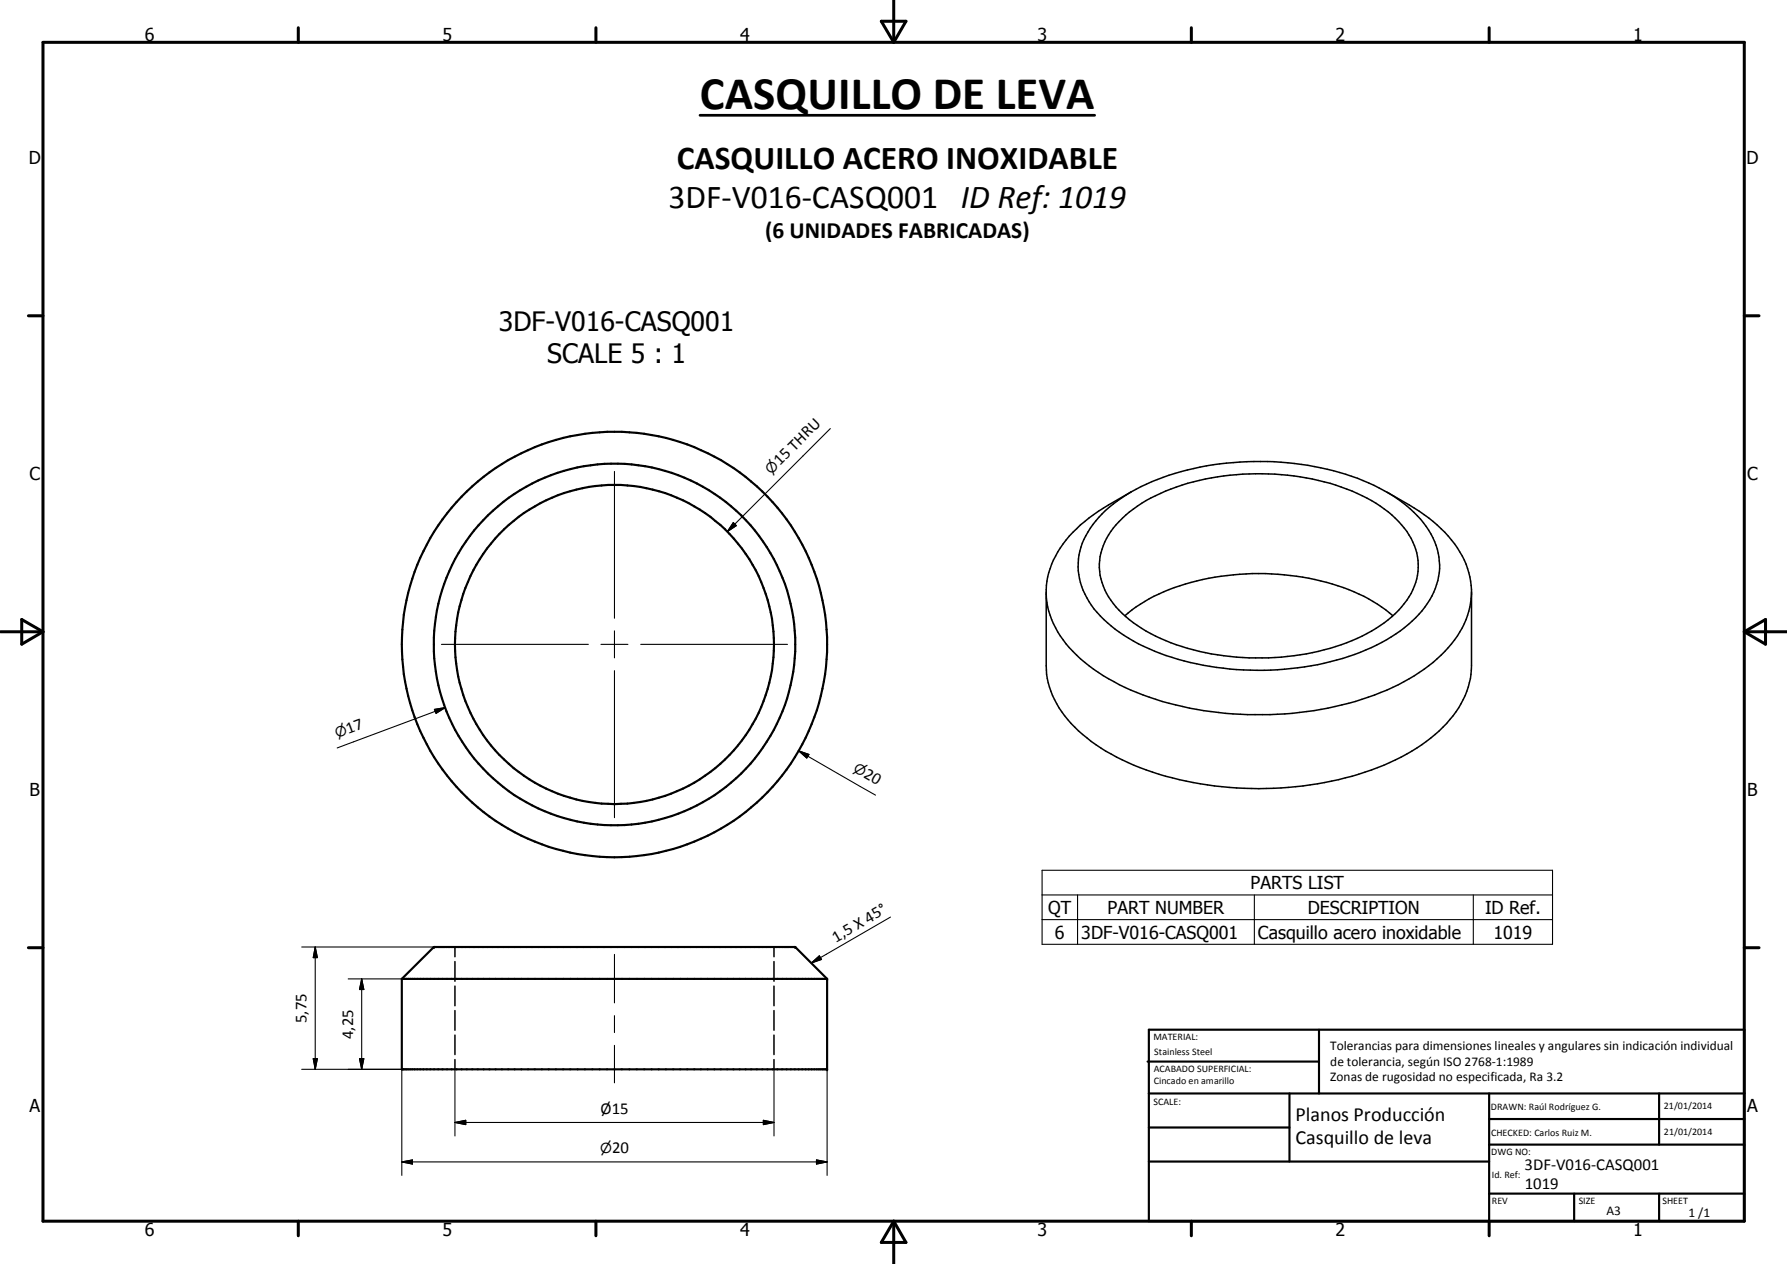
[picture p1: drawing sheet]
<svg xmlns="http://www.w3.org/2000/svg" width="420mm" height="297mm" viewBox="0 0 420 297" stroke-linecap="round" stroke-linejoin="round" font-family="sans-serif">
<g fill="none" stroke="#000" stroke-width=".51">
<path d="M94.5 230v21.3h100v-21.3M94.5 230l7.5-7.5h85l7.5 7.5M94.5 230h100M269.8 249.5h40.3M270.1 242h140v45h-140zM270.1 257h140M303.2 257v16M310.1 242v15M350.1 257v30M390.1 257v12M270.1 265h33.1M270.1 273h80"/>
<path d="M350.1 269h60M350.1 263h60M350.1 280.5h60M370.1 280.5v6.5M390.1 280.5v6.5"/>
<circle cx="144.5" cy="151.5" r="37.5"/>
<circle cx="144.5" cy="151.4" r="42.5"/>
<circle cx="144.5" cy="151.4" r="50"/>
</g>
<g fill="#000">
<circle cx="102" cy="222.5" r=".25"/>
<circle cx="187" cy="222.5" r=".25"/>
<circle cx="194.5" cy="230" r=".25"/>
<circle cx="194.5" cy="251.3" r=".25"/>
</g>
<g fill="none" stroke="#000" stroke-width=".35">
<path d="M265.9 115.6l-5.3 3.1a31.8 31.8 0 0 0-12.9 12.9l-1.1 3-.6 3v18.9a21.6 21.6 0 0 0 8.5 16.1 54.9 54.9 0 0 0 24.4 11 81.8 81.8 0 0 0 46.5-3.8 39.4 39.4 0 0 0 16.9-12.5 19.1 19.1 0 0 0 3.7-10.8v-17.9a20.6 20.6 0 0 0-7.2-14.4l-1.8-1.6-3.3-2.5-7.7-4.5M246 139.6a21.8 21.8 0 0 0 8 15.2 53 53 0 0 0 24.1 11.2 80.7 80.7 0 0 0 48-3.8 39.1 39.1 0 0 0 15.9-11.8 19 19 0 0 0 4-10.8M259.1 120.8a39.8 39.8 0 0 1 17.2-9.5 69.1 69.1 0 0 1 45.5 2.2 30.3 30.3 0 0 1 14.6 11.9 15.3 15.3 0 0 1-2.1 18.2 36.5 36.5 0 0 1-15.8 10.2 69.4 69.4 0 0 1-47-.8 32.3 32.3 0 0 1-15.4-11.6 15.3 15.3 0 0 1 1.5-19zM263.1 122.6a33.8 33.8 0 0 1 14.8-8.6 61.8 61.8 0 0 1 40 1.4 28.4 28.4 0 0 1 12.9 9.5 13.7 13.7 0 0 1-1.3 17.8 34.3 34.3 0 0 1-16.8 9.7 60.1 60.1 0 0 1-41-2.9 25.3 25.3 0 0 1-12-10.9 14 14 0 0 1 3.4-16zM264.5 144.7a42.5 42.5 0 0 1 21.2-9.1 59.7 59.7 0 0 1 35 4.5l3.2 1.9 3.6 2.7M107 222.5v2.3M107 226v4.6M107 231.7v4.6M107 237.5v4.6M182 222.5v2.3M182 226v4.6M182 231.7v4.6"/>
<path d="M182 237.5v4.6M107 243.2v4.6M107 249v2.3M182 243.2v4.6M182 249v2.3"/>
</g>
<g fill="none" stroke="#000" stroke-width=".71">
<path d="M10.1 9.9h400v277.1h-400zM70.1 6.5v3.4M140.1 6.5v3.4M207.2 5h5.8l-2.9 4.9zM210.1 0v9.9M280.1 6.5v3.4M350.1 6.5v3.4M6.7 74.2h3.4M410.1 74.2h3.5M.1 148.5h10M5.1 145.6l5 2.9-5 2.9zM410.1 148.5h10"/>
<path d="M410.1 148.5l5-2.9v5.8zM6.7 222.7h3.4M410.1 222.7h3.5M70.1 287v3.4M140.1 287v3.4M210.1 287v10M210.1 287l2.9 5h-5.8zM280.1 287v3.4M350.1 287v3.4"/>
</g>
<g fill="none" stroke="#000" stroke-width=".25">
<path d="M144.5 110.8v34.5M195.2 100.7l-24.2 24.2M172.4 122.8l.7 .7-2.1 1.4zM103.8 151.4h34.5M141.3 151.4h6.3M144.5 148.3v6.3M144.5 157.6v34.6M150.7 151.4h34.5M102.1 166.7l2.6-.4-2.2 1.3zM104.7 166.3l-25.4 9.5M187.8 176.4l2.4 .9-.5 .8zM187.8 176.4l18.1 10.5"/>
<path d="M209.4 215.5l-18.7 10.8M245 204.5h120v17.4h-120zM245 210.3h120M245 216.1h120M253.4 210.3v11.6M294.9 210.3v11.6M346.4 210.3v11.6M70.9 222.5h31.1M74.1 222.5l.5 2.5h-1zM74.1 222.5v28.8M81.9 230h12.6M85 230l.5 2.5h-1z"/>
<path d="M85 230v21.3M144.5 224.3v11.4M144.5 238.7v4M190.7 226.3l1.9-1.7 .6 .9zM70.9 251.3h23.6v24.9M73.6 248.8h1l-.5 2.5zM84.5 248.8h1l-.5 2.5zM107 251.3v15.7M144.5 245.7v8.8M182 251.3v15.7M194.5 251.3v24.9M94.5 273l2.5-.4v1z"/>
<path d="M94.5 273h100M107 263.8l2.5-.5v1zM107 263.8h75M179.5 263.3l2.5 .5-2.5 .5zM192 272.6l2.5 .4-2.5 .6z"/>
</g>
<path d="M164.6 27.1h92.8" fill="none" stroke="#000" stroke-width=".63"/>
<path d="M172.4 122.8l.7 .7-2.1 1.4zM102.1 166.7l2.6-.4-2.2 1.3zM187.8 176.4l2.4 .9-.5 .8zM74.1 222.5l.5 2.5h-1zM85 230l.5 2.5h-1zM190.7 226.3l1.9-1.7 .6 .9zM73.6 248.8h1l-.5 2.5zM84.5 248.8h1l-.5 2.5zM94.5 273l2.5-.4v1zM107 263.8l2.5-.5v1zM179.5 263.3l2.5 .5-2.5 .5zM192 272.6l2.5 .4-2.5 .6z" fill="#000"/>
<text font-size="11" x="164.6" y="25.6">CASQUILLO DE LEVA</text>
<g font-size="7.9">
<text x="159.1" y="39.8">CASQUILLO ACERO INOXIDABLE</text>
<text x="157.2" y="48.8">3DF-V016-CASQ001 ID Ref: 1019</text>
</g>
<g font-size="6.3">
<text x="117.3" y="77.7">3DF-V016-CASQ001</text>
<text x="128.6" y="85.3">SCALE 5 : 1</text>
</g>
<text font-size="5.5" x="179.9" y="55.8">(6 UNIDADES FABRICADAS)</text>
<g font-size="4.7">
<text x="304.6" y="263.5">Planos Producción</text>
<text x="304.6" y="268.9">Casquillo de leva</text>
</g>
<g font-size="4.2">
<text x="34" y="9.6">6</text>
<text x="104" y="9.6">5</text>
<text x="174" y="9.6">4</text>
<text x="244" y="9.6">3</text>
<text x="314" y="9.6">2</text>
<text x="384" y="9.6">1</text>
<text x="6.8" y="38.7">D</text>
<text x="410.6" y="38.7">D</text>
<text x="7" y="112.9">C</text>
<text x="410.8" y="112.9">C</text>
<text x="7" y="187.1">B</text>
<text x="410.8" y="187.1">B</text>
<text x="294" y="209">PARTS LIST</text>
<text x="246.5" y="214.8">QT</text>
<text x="260.4" y="214.8">PART NUMBER</text>
<text x="307.5" y="214.8">DESCRIPTION</text>
<text x="349.2" y="214.8">ID Ref.</text>
<text x="248" y="220.6">6</text>
<text x="254.2" y="220.6">3DF-V016-CASQ001</text>
<text x="295.8" y="220.6">Casquillo acero inoxidable</text>
<text x="351.1" y="220.6">1019</text>
<text x="7" y="261.4">A</text>
<text x="410.8" y="261.4">A</text>
<text x="34" y="290.4">6</text>
<text x="104" y="290.4">5</text>
<text x="174" y="290.4">4</text>
<text x="244" y="290.4">3</text>
<text x="314" y="290.4">2</text>
<text x="384" y="290.4">1</text>
</g>
<g font-size="3.9">
<text x="183.3" y="109.6" transform="rotate(-45 183.3 109.6)">15 THRU</text>
<text x="81.9" y="172.5" transform="rotate(-20 81.9 172.5)">17</text>
<text x="202.8" y="182.7" transform="rotate(30 202.8 182.7)">20</text>
<text x="196.5" y="221.5" transform="rotate(-30 196.5 221.5)">1,5 X 45°</text>
<text x="72.1" y="240.4" transform="rotate(-90 72.1 240.4)">5,75</text>
<text x="83" y="244.1" transform="rotate(-90 83 244.1)">4,25</text>
<text x="141.2" y="261.8">Ø15</text>
<text x="143.9" y="270.9">20</text>
<text x="358.5" y="275">3DF-V016-CASQ001</text>
<text x="358.5" y="279.4">1019</text>
</g>
<g font-size="3.3">
<text x="181.3" y="111.6" transform="rotate(-45 181.3 111.6)">n</text>
<text x="79.2" y="173.5" transform="rotate(-20 79.2 173.5)">n</text>
<text x="200.4" y="181.3" transform="rotate(30 200.4 181.3)">n</text>
<text x="141.1" y="270.9">n</text>
</g>
<g font-size="3.1">
<text x="312.7" y="246.8">Tolerancias para dimensiones lineales y angulares sin indicación individual</text>
<text x="312.7" y="250.4">de tolerancia, según ISO 2768-1:1989</text>
<text x="312.7" y="254">Zonas de rugosidad no especificada, Ra 3.2</text>
<text x="377.7" y="285.6">A3</text>
<text x="397" y="285.9">1 /1</text>
</g>
<g font-size="2.4">
<text x="271.2" y="244.4">MATERIAL:</text>
<text x="271.3" y="252">ACABADO SUPERFICIAL:</text>
<text x="271.4" y="247.9">Stainless Steel</text>
<text x="271.3" y="254.6">Cincado en amarillo</text>
<text x="271.2" y="259.7">SCALE:</text>
<text x="350.6" y="260.8">DRAWN: Raúl Rodríguez G.</text>
<text x="391.2" y="260.6">21/01/2014</text>
<text x="350.6" y="267">CHECKED: Carlos Ruiz M.</text>
<text x="391.2" y="266.7">21/01/2014</text>
<text x="350.6" y="271.4">DWG NO:</text>
<text x="350.8" y="276.9">Id. Ref:</text>
<text x="350.8" y="282.8">REV</text>
<text x="371.2" y="282.9">SIZE</text>
<text x="390.9" y="282.9">SHEET</text>
</g>
</svg>
